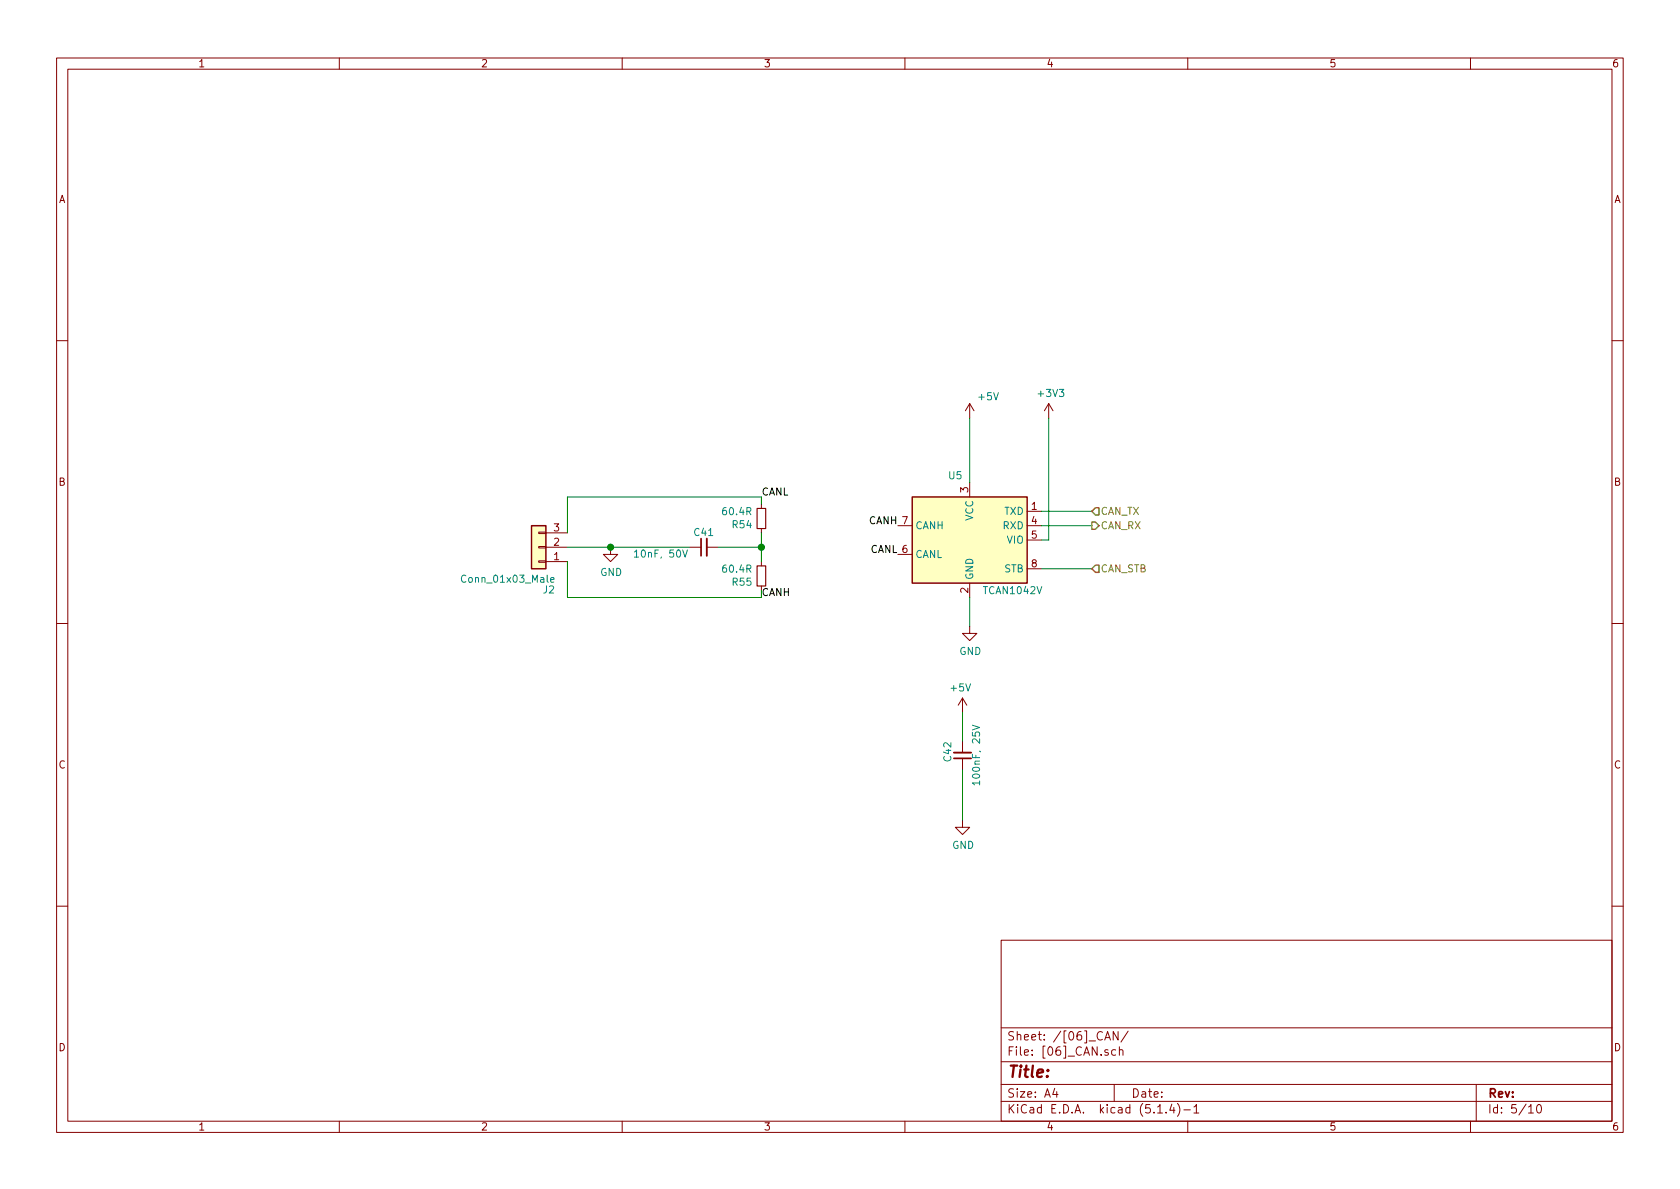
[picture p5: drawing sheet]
EESchema Schematic File Version 4
LIBS:FER_ESC_v2r1-cache
EELAYER 30 0
EELAYER END
$Descr A4 11693 8268
encoding utf-8
Sheet 5 10
Title ""
Date ""
Rev ""
Comp ""
Comment1 ""
Comment2 ""
Comment3 ""
Comment4 ""
$EndDescr
Wire Wire Line
	6750 4150 6750 4350
Wire Wire Line
	7600 3550 7250 3550
Wire Wire Line
	7600 3650 7250 3650
Wire Wire Line
	7600 3950 7250 3950
Wire Wire Line
	4250 3800 4800 3800
Wire Wire Line
	4250 3800 3950 3800
Connection ~ 4250 3800
Wire Wire Line
	3950 4150 5300 4150
Wire Wire Line
	3950 3450 5300 3450
$Comp
L FER_ZESA_SY:TCAN1042V U5
U 1 1
P 6750 3750
F 0 "U5" H 6850 4200 50  0000 C CNN
F 1 "TCAN1042V" H 6450 3400 50  0000 C CNN
F 2 "Package_SO:SOIC-8_3.9x4.9mm_P1.27mm" H 6750 3250 50  0001 C CNN
F 3 "https://www.ti.com/lit/ds/symlink/tcan1042v-q1.pdf" H 6650 4150 50  0001 C CNN
F 4 "TCAN1042VDRQ1" H 6750 3750 50  0001 C CNN "Manufacturer Part Number"
	1    6750 3750
	-1   0    0    -1  
$EndComp
$Comp
L power:+3V3 #PWR0108
U 1 1
P 7300 2900
F 0 "#PWR0108" H 7300 2750 50  0001 C CNN
F 1 "+3V3" H 7315 3073 50  0000 C CNN
F 2 "" H 7300 2900 50  0001 C CNN
F 3 "" H 7300 2900 50  0001 C CNN
	1    7300 2900
	1    0    0    -1  
$EndComp
Wire Wire Line
	6750 2900 6750 3350
Wire Wire Line
	5300 3500 5300 3450
Wire Wire Line
	5300 3800 5300 3700
$Comp
L Device:R_Small R54
U 1 1
P 5300 3600
F 0 "R54" H 5359 3646 50  0000 L CNN
F 1 "60.4R" H 5359 3555 50  0000 L CNN
F 2 "Resistor_SMD:R_0603_1608Metric" H 5300 3600 50  0001 C CNN
F 3 "~" H 5300 3600 50  0001 C CNN
F 4 "ERJ-3EKF60R4V" H 5300 3600 50  0001 C CNN "Manufacturer Part Number"
	1    5300 3600
	-1   0    0    1   
$EndComp
Wire Wire Line
	5300 3900 5300 3800
Wire Wire Line
	5300 4100 5300 4150
$Comp
L Device:R_Small R55
U 1 1
P 5300 4000
F 0 "R55" H 5359 4046 50  0000 L CNN
F 1 "60.4R" H 5359 3955 50  0000 L CNN
F 2 "Resistor_SMD:R_0603_1608Metric" H 5300 4000 50  0001 C CNN
F 3 "~" H 5300 4000 50  0001 C CNN
F 4 "ERJ-3EKF60R4V" H 5300 4000 50  0001 C CNN "Manufacturer Part Number"
	1    5300 4000
	-1   0    0    1   
$EndComp
Wire Wire Line
	3950 3450 3950 3700
Wire Wire Line
	3950 3900 3950 4150
$Comp
L power:GND #PWR0107
U 1 1
P 6750 4350
F 0 "#PWR0107" H 6750 4100 50  0001 C CNN
F 1 "GND" H 6755 4177 50  0000 C CNN
F 2 "" H 6750 4350 50  0001 C CNN
F 3 "" H 6750 4350 50  0001 C CNN
	1    6750 4350
	1    0    0    -1  
$EndComp
Wire Wire Line
	7300 3750 7250 3750
Wire Wire Line
	7300 2900 7300 3750
$Comp
L Connector_Generic:Conn_01x03 J2
U 1 1
P 3750 3800
F 0 "J2" H 3725 4100 50  0000 R CNN
F 1 "Conn_01x03_Male" H 4300 4025 50  0000 R CNN
F 2 "Connector_Molex:Molex_Nano-Fit_105313-xx03_1x03_P2.50mm_Horizontal" H 3750 3800 50  0001 C CNN
F 3 "~" H 3750 3800 50  0001 C CNN
F 4 "105313-1203" H 3750 3800 50  0001 C CNN "Manufacturer Part Number"
	1    3750 3800
	-1   0    0    1   
$EndComp
Text Label 5300 3450 0    50   ~ 0
CANL
Text Label 6250 3650 2    50   ~ 0
CANH
$Comp
L power:+5V #PWR0106
U 1 1
P 6750 2900
F 0 "#PWR0106" H 6750 2750 50  0001 C CNN
F 1 "+5V" H 6800 3050 50  0000 L CNN
F 2 "" H 6750 2900 50  0001 C CNN
F 3 "" H 6750 2900 50  0001 C CNN
	1    6750 2900
	1    0    0    -1  
$EndComp
Wire Wire Line
	5000 3800 5300 3800
$Comp
L Device:C_Small C41
U 1 1
P 4900 3800
F 0 "C41" V 5000 3800 50  0000 C CNN
F 1 "10nF, 50V" V 4850 4100 50  0000 C CNN
F 2 "Capacitor_SMD:C_0603_1608Metric" H 4900 3800 50  0001 C CNN
F 3 "" H 4900 3800 50  0001 C CNN
F 4 "" V 4900 3800 50  0001 C CNN "Manufacture Part Number"
F 5 "885012206089" H 4900 3800 50  0001 C CNN "Manufacturer Part Number"
	1    4900 3800
	0    -1   -1   0   
$EndComp
$Comp
L power:GND #PWR0103
U 1 1
P 4250 3800
F 0 "#PWR0103" H 4250 3550 50  0001 C CNN
F 1 "GND" H 4255 3627 50  0000 C CNN
F 2 "" H 4250 3800 50  0001 C CNN
F 3 "" H 4250 3800 50  0001 C CNN
	1    4250 3800
	1    0    0    -1  
$EndComp
Connection ~ 5300 3800
Text HLabel 7600 3950 2    50   Input ~ 0
CAN_STB
Text HLabel 7600 3650 2    50   Output ~ 0
CAN_RX
Text HLabel 7600 3550 2    50   Input ~ 0
CAN_TX
$Comp
L Device:C_Small C?
U 1 1
P 6700 5250
AR Path="/5F5B252D/5F86FA76" Ref="C?"  Part="1" 
AR Path="/5F78B8C7/5F86FA76" Ref="C?"  Part="1" 
AR Path="/5F5B2CEA/5F86FA76" Ref="C42"  Part="1" 
F 0 "C42" V 6800 5225 50  0000 C CNN
F 1 "100nF, 25V" V 6600 5250 50  0000 C CNN
F 2 "Capacitor_SMD:C_0603_1608Metric" H 6700 5250 50  0001 C CNN
F 3 "" H 6700 5250 50  0001 C CNN
F 4 "" V 6700 5250 50  0001 C CNN "Manufacture Part Number"
F 5 "C0603C104Z3VACTU" H 6700 5250 50  0001 C CNN "Manufacturer Part Number"
	1    6700 5250
	-1   0    0    1   
$EndComp
$Comp
L power:+5V #PWR?
U 1 1
P 6700 4950
AR Path="/5F5B26F5/5F86FA7C" Ref="#PWR?"  Part="1" 
AR Path="/5F78B8C7/5F86FA7C" Ref="#PWR?"  Part="1" 
AR Path="/5F5B2CEA/5F86FA7C" Ref="#PWR0104"  Part="1" 
F 0 "#PWR0104" H 6700 4800 50  0001 C CNN
F 1 "+5V" H 6715 5123 50  0000 C CNN
F 2 "" H 6700 4950 50  0001 C CNN
F 3 "" H 6700 4950 50  0001 C CNN
	1    6700 4950
	-1   0    0    -1  
$EndComp
Wire Wire Line
	6700 4950 6700 5150
$Comp
L power:GND #PWR?
U 1 1
P 6700 5700
AR Path="/5F78B8C7/5F86FA83" Ref="#PWR?"  Part="1" 
AR Path="/5F5B2CEA/5F86FA83" Ref="#PWR0105"  Part="1" 
F 0 "#PWR0105" H 6700 5450 50  0001 C CNN
F 1 "GND" H 6705 5527 50  0000 C CNN
F 2 "" H 6700 5700 50  0001 C CNN
F 3 "" H 6700 5700 50  0001 C CNN
	1    6700 5700
	1    0    0    -1  
$EndComp
Wire Wire Line
	6700 5700 6700 5350
Text Label 6250 3850 2    50   ~ 0
CANL
Text Label 5300 4150 0    50   ~ 0
CANH
$EndSCHEMATC
